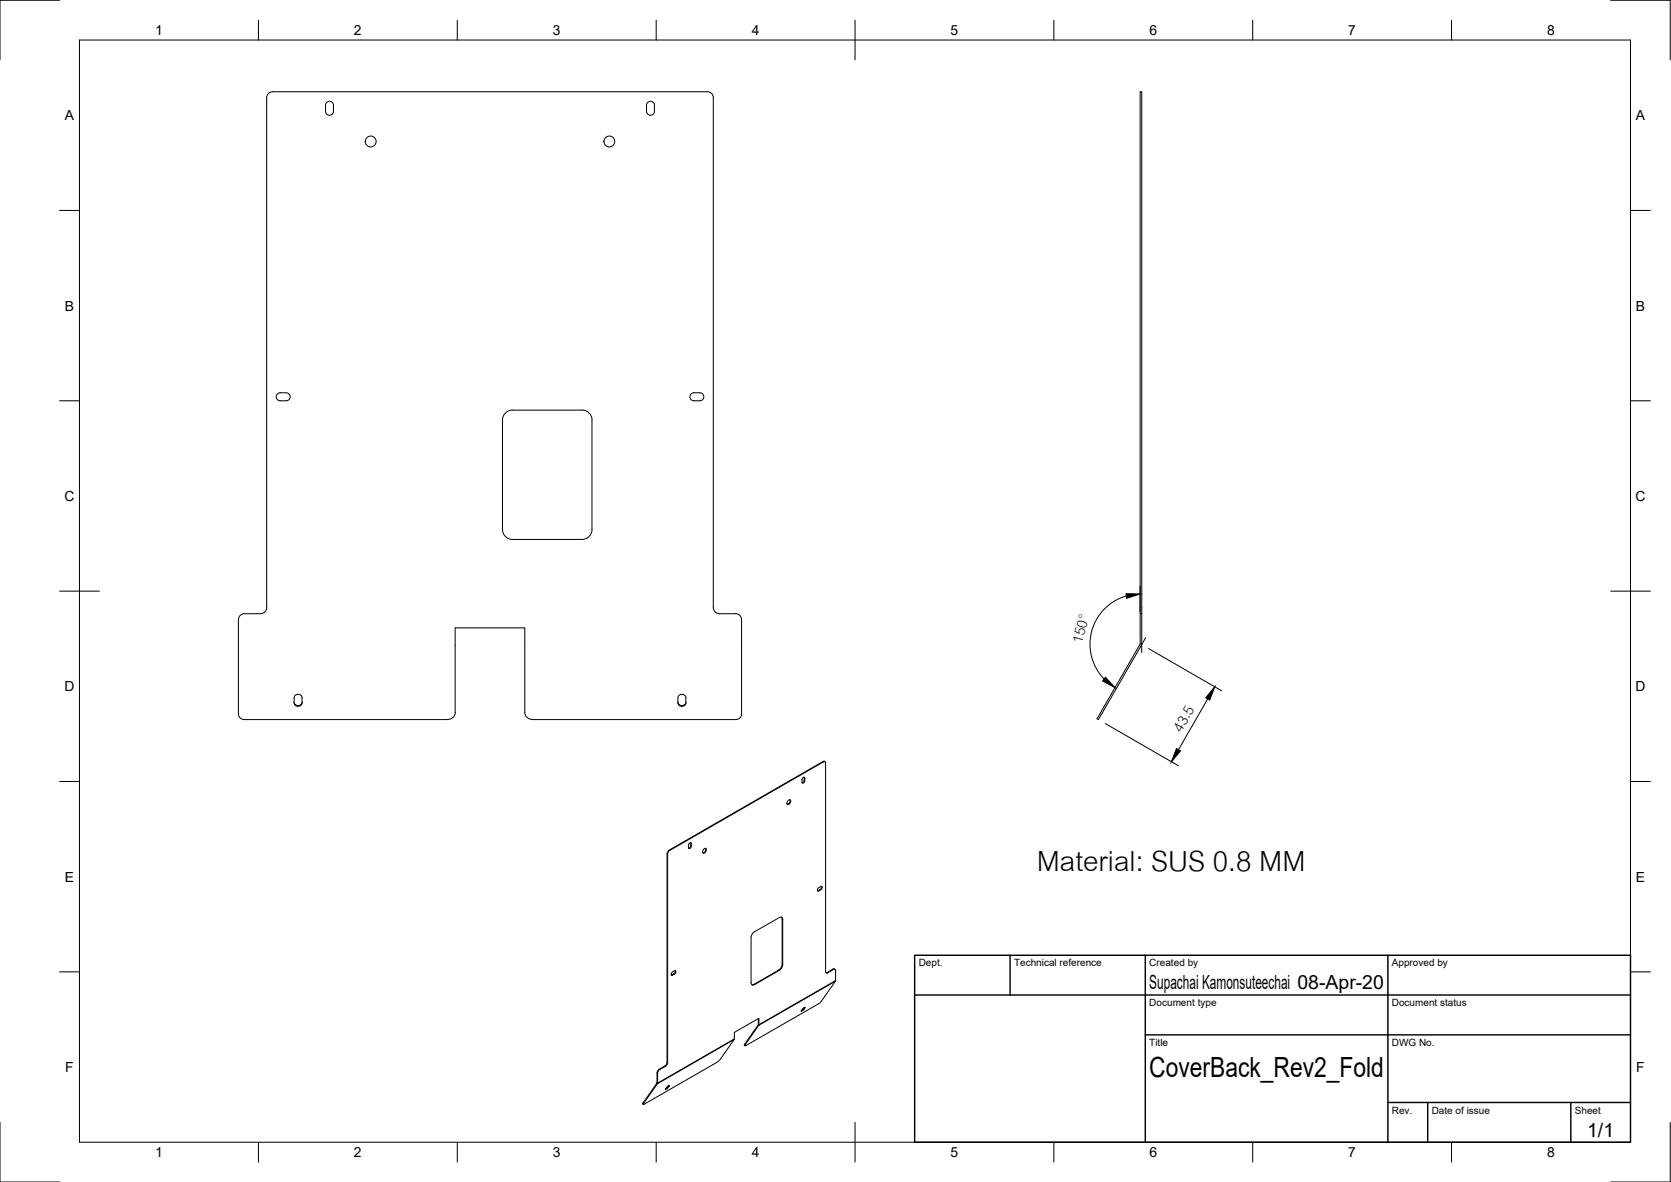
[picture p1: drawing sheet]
<svg xmlns="http://www.w3.org/2000/svg" width="420mm" height="297mm" viewBox="0 0 420 297" stroke-linecap="round" stroke-linejoin="round" font-family="sans-serif">
<!-- layer: Visible -->
<g fill="none" stroke="#000" stroke-width=".25">
<path d="M82.1 25.7a1.01 1.01 0 0 1 1.1-.2 1.01 1.01 0 0 1 .7 1v1.5a1.01 1.01 0 0 1-1 1 1.01 1.01 0 0 1-1-1v-1.5zM162.9 25.7a.99 .99 0 0 1 1-.2 .99 .99 0 0 1 .6 1l.1 1.5a1.01 1.01 0 0 1-1 1 1.01 1.01 0 0 1-1-1v-1.5zM69.7 99a2.92 2.92 0 0 1 3 0 1.01 1.01 0 0 1 .2 1.1 1.01 1.01 0 0 1-1 .6h-1.4a1.01 1.01 0 0 1-1-.6 1.01 1.01 0 0 1 .2-1.1zM173.8 99a2.89 2.89 0 0 1 2.9 0 1.01 1.01 0 0 1 .2 1.1 1.01 1.01 0 0 1-.9 .6h-1.5a1.01 1.01 0 0 1-1-.6 1.01 1.01 0 0 1 .3-1.1zM128.8 103.1h17.5M128.9 103a2.51 2.51 0 0 0-2.6 2.6v27.5a2.51 2.51 0 0 0 2.5 2.5h17.6a2.51 2.51 0 0 0 2.5-2.5l-.1-27.5a2.47 2.47 0 0 0-2.4-2.6M67.1 152.7a1.52 1.52 0 0 1-1.5 1.5h-4.1a1.52 1.52 0 0 0-1.6 1.5l.1 23.8a1.39 1.39 0 0 0 1.5 1.3h51M67.1 152.7v-128.2a1.49 1.49 0 0 1 1.4-1.4h109.4a1.49 1.49 0 0 1 1.5 1.4l-.1 128.2M179.4 152.7a1.52 1.52 0 0 0 1.4 1.5h4.2a1.49 1.49 0 0 1 1.5 1.5v23.8a1.39 1.39 0 0 1-1.5 1.3h-51.1M286.7 154.2h.4v-131.1h-.4v138.7l-10.9 18.8 .4 .2 10.8-18.6 .1-8M74 176.4a1.02 1.02 0 0 0 1 .9 1.02 1.02 0 0 0 1-.9M74 175.3a1.02 1.02 0 0 1 1-.8 1.02 1.02 0 0 1 1 .8"/>
<path d="M74 175.4v1.3a1.02 1.02 0 0 0 1 .8 1.02 1.02 0 0 0 1-.8M75.9 175.4v1.3M170.5 175.3a1.02 1.02 0 0 1 1-.8 1.02 1.02 0 0 1 1 .8M170.5 175.4v1.3a1.02 1.02 0 0 0 1 .8 1.02 1.02 0 0 0 1-.8M170.5 176.4a1.02 1.02 0 0 0 1 .9 1.02 1.02 0 0 0 1-.9M172.4 175.4v1.3M112.5 180.8a1.84 1.84 0 0 0 1.9-1.7v-21.3h17.6v21.3a1.88 1.88 0 0 0 2 1.7M201.8 195.5l.4-.2 .2 .3a1.09 1.09 0 0 1-.4 1.2h-.2l-.1-.2zM202.2 195.3v.9l-.5 .5M207.4 191.4h-.5l-38.6 22.2-.4 .4-.2 .6v52.3l-.3 .8-2 1.4-.2 .5v2.5M167.9 214.6v52.4l-.3 .8-1.9 1.1-.3 .8M167.9 214.6l.1-.5 .4-.4 38.7-22.2h.4l.1 52.7 .3 .3 2-.9 .2 .3"/>
<path d="M173.3 211.9l.3-.2 .2 .3a1.09 1.09 0 0 1-.3 1.2l-.4-.2zM173.6 211.7l.1 1-.5 .5M176.9 213.4l.5-.2a.7 .7 0 0 1 .1 .8 .7 .7 0 0 1-.8 .3v-.5zM177.4 213.2l-.1 .7-.6 .4M198.2 201.2l.4-.2a.7 .7 0 0 1 .1 .8 .7 .7 0 0 1-.8 .3v-.5zM198.6 201v.7l-.7 .4M189.4 234.3l6.5-3.7 .4-.1 .5 .2v11.6l-.2 .7-.7 .9-6.5 3.6-.5-.2-.1-.4v-11.2l.2-.7zM196.5 230.5l.2 .5v11.2l-.4 1.1-.5 .5M205.7 223.2l.9-.5 .1 .3a1.14 1.14 0 0 1-1.1 .9zM206.2 223.5l-.6 .4M206.6 222.7v.4l-.3 .4M168.9 244.4l.9-.5 .2 .3a1.11 1.11 0 0 1-1.2 .8z"/>
<path d="M168.9 245h-.1M169.8 243.9l-.1 .6-.8 .5M190.7 256v1.4M190.7 257.4l-3.6 5.2M195.8 243.8l-6.2 3.6-.6 .1M201.8 253.5l.6-.4a1.3 1.3 0 0 1-1 1zM202.2 253.2l-.7 .7M206.5 251.6l-.8 .7-18 10.4-.4 .1v-.2M210 243.6l-.4-.1-1.9 1M210.1 246.6l-3.6 5M210.1 244v2.5M165.2 272.1l-3.6 5.1 .1 .3"/>
<path d="M165.4 269.7v2.5M167.7 273.2l.6-.4a1.37 1.37 0 0 1-1 1zM168.1 272.9l-.7 .7M180.1 267.1l-18.4 10.4 3.7-5.3M184.6 261.1l-3.5 5-1 1M184.6 261.1v-1.7l6.2-3.5v1.8l-3.5 4.9M187.1 262.7l.2 .1"/>
<circle cx="93.2" cy="35.6" r="1.37"/>
<circle cx="153.2" cy="35.6" r="1.37"/>
</g>
<!-- layer: Visible Narrow -->
<g fill="none" stroke="#000" stroke-width=".25">
<path d="M202.2 196.1l.2 .1M202.2 195.5l.2 .1M206.9 191.4l.2 .1M167.7 214.6h.2M168.3 213.6l.1 .1M173.7 212.5l.1 .1M173.7 211.9l.1 .1M196.7 231l.1 .1M205.7 223.8l.1 .1M206.2 223.5l.2 .1M168.9 245l.2 .1M169.5 244.7l.1 .1"/>
<path d="M189.6 247.4h.1M195.8 243.8l.1 .1M196.7 242.3h.1M202 253.5l.1 .1M202.3 253.2l.1 .1M208 244.4l.1 .1M209.4 243.6h.2M210.1 246.6l-19.3 11.1M210.1 246.4l-19.3 11.1M161.6 277.2l.2 .2M165.2 269.6l.2 .1M165.7 268.7l.2 .1"/>
<path d="M167.2 267.9l.1 .1M167.7 267h.2M167.9 273.1l.1 .2M168.2 272.8l.1 .1M184.6 261.2l-19.3 11.1-.1-.1M184.6 261.1l-19.2 11.1-.2-.1M187.2 262.5l.1 .1"/>
</g>
<!-- layer: Border -->
<g fill="none" stroke="#000" stroke-width=".25">
<path d="M15 .1h-15v15M20 10.1h390v276.9h-390zM65 5.1v5M115 5.1v5M165 5.1v5M215 5.1v10M265 5.1v5M315 5.1v5M365 5.1v5M405 .1h15v15M15 52.9h5M410 52.9h5"/>
<path d="M15 100.7h5M410 100.7h5M15 148.6h10M405 148.6h10M15 196.4h5M410 196.4h5M15 244.2h5M410 244.2h5M0 282.1v14.9h15M65 287v5M115 287v5M165 287v5"/>
<path d="M215 282.1v9.9M265 287v5M315 287v5M365 287v5M420 282.1v14.9h-15"/>
</g>
<!-- layer: TitleBlock -->
<path d="M230 240.1h180v46.9h-180zM230 250h180M254 240.1v9.9M288 240.1v46.9M349 240.1v46.9M288 260.1h122M349 277.1h61M359 277.1v9.9M395 277.1v9.9" fill="none" stroke="#000" stroke-width=".36"/>
<!-- layer: Dimensions -->
<path d="M283.2 149.8a12.6 12.6 0 0 0-5.6 20.8M286.7 147.3v6.4M287.1 161.8v2.2M288.1 160.3l-1.1 1.9M288.8 163l18.4 10.6M303.7 175.6l-7.4 12.8M277.9 181.8l18.4 10.6" fill="none" stroke="#000" stroke-width=".25"/>
<path d="M283.1 149.2l3.6 .1-3.4 1.1zM278 170.2l2.4 2.6-3.2-1.7zM305.4 172.6l-1.2 3.3-1-.5zM295.8 188.1l1 .6-2.2 2.7z" fill="#000" stroke="#000" stroke-width=".25"/>
<text font-size="10.7" x="260.7" y="218.8">Material: SUS 0.8 MM</text>
<text font-size="7" x="289" y="270.6">CoverBack_Rev2_Fold</text>
<g font-size="5.3">
<text x="272" y="161.8" transform="rotate(-75 272 161.8)">150°</text>
<text x="297" y="184.2" transform="rotate(-60 297 184.2)">43.5</text>
</g>
<g font-size="4.9">
<text x="289" y="248.5">Supachai Kamonsuteechai 08-Apr-20</text>
<text x="399.1" y="285.7">1/1</text>
</g>
<g font-size="3.5">
<text x="39" y="8.8">1</text>
<text x="89" y="8.8">2</text>
<text x="139" y="8.8">3</text>
<text x="189" y="8.8">4</text>
<text x="239" y="8.8">5</text>
<text x="289" y="8.8">6</text>
<text x="339" y="8.8">7</text>
<text x="389" y="8.8">8</text>
<text x="16.3" y="30.2">A</text>
<text x="411.3" y="30.2">A</text>
<text x="16.3" y="78">B</text>
<text x="411.3" y="78">B</text>
<text x="16.2" y="125.9">C</text>
<text x="411.2" y="125.9">C</text>
<text x="16.2" y="173.7">D</text>
<text x="411.2" y="173.7">D</text>
<text x="16.3" y="221.6">E</text>
<text x="411.3" y="221.6">E</text>
<text x="16.4" y="269.4">F</text>
<text x="411.4" y="269.4">F</text>
<text x="39" y="290.8">1</text>
<text x="89" y="290.8">2</text>
<text x="139" y="290.8">3</text>
<text x="189" y="290.8">4</text>
<text x="239" y="290.8">5</text>
<text x="289" y="290.8">6</text>
<text x="339" y="290.8">7</text>
<text x="389" y="290.8">8</text>
</g>
<g font-size="2.5">
<text x="231" y="242.9">Dept.</text>
<text x="255" y="242.9">Technical reference</text>
<text x="289" y="242.9">Created by</text>
<text x="350" y="242.9">Approved by</text>
<text x="289" y="252.8">Document type</text>
<text x="350" y="252.8">Document status</text>
<text x="289" y="262.9">Title</text>
<text x="350" y="262.9">DWG No.</text>
<text x="350" y="279.9">Rev.</text>
<text x="360" y="279.9">Date of issue</text>
<text x="396" y="279.9">Sheet</text>
</g>
</svg>
